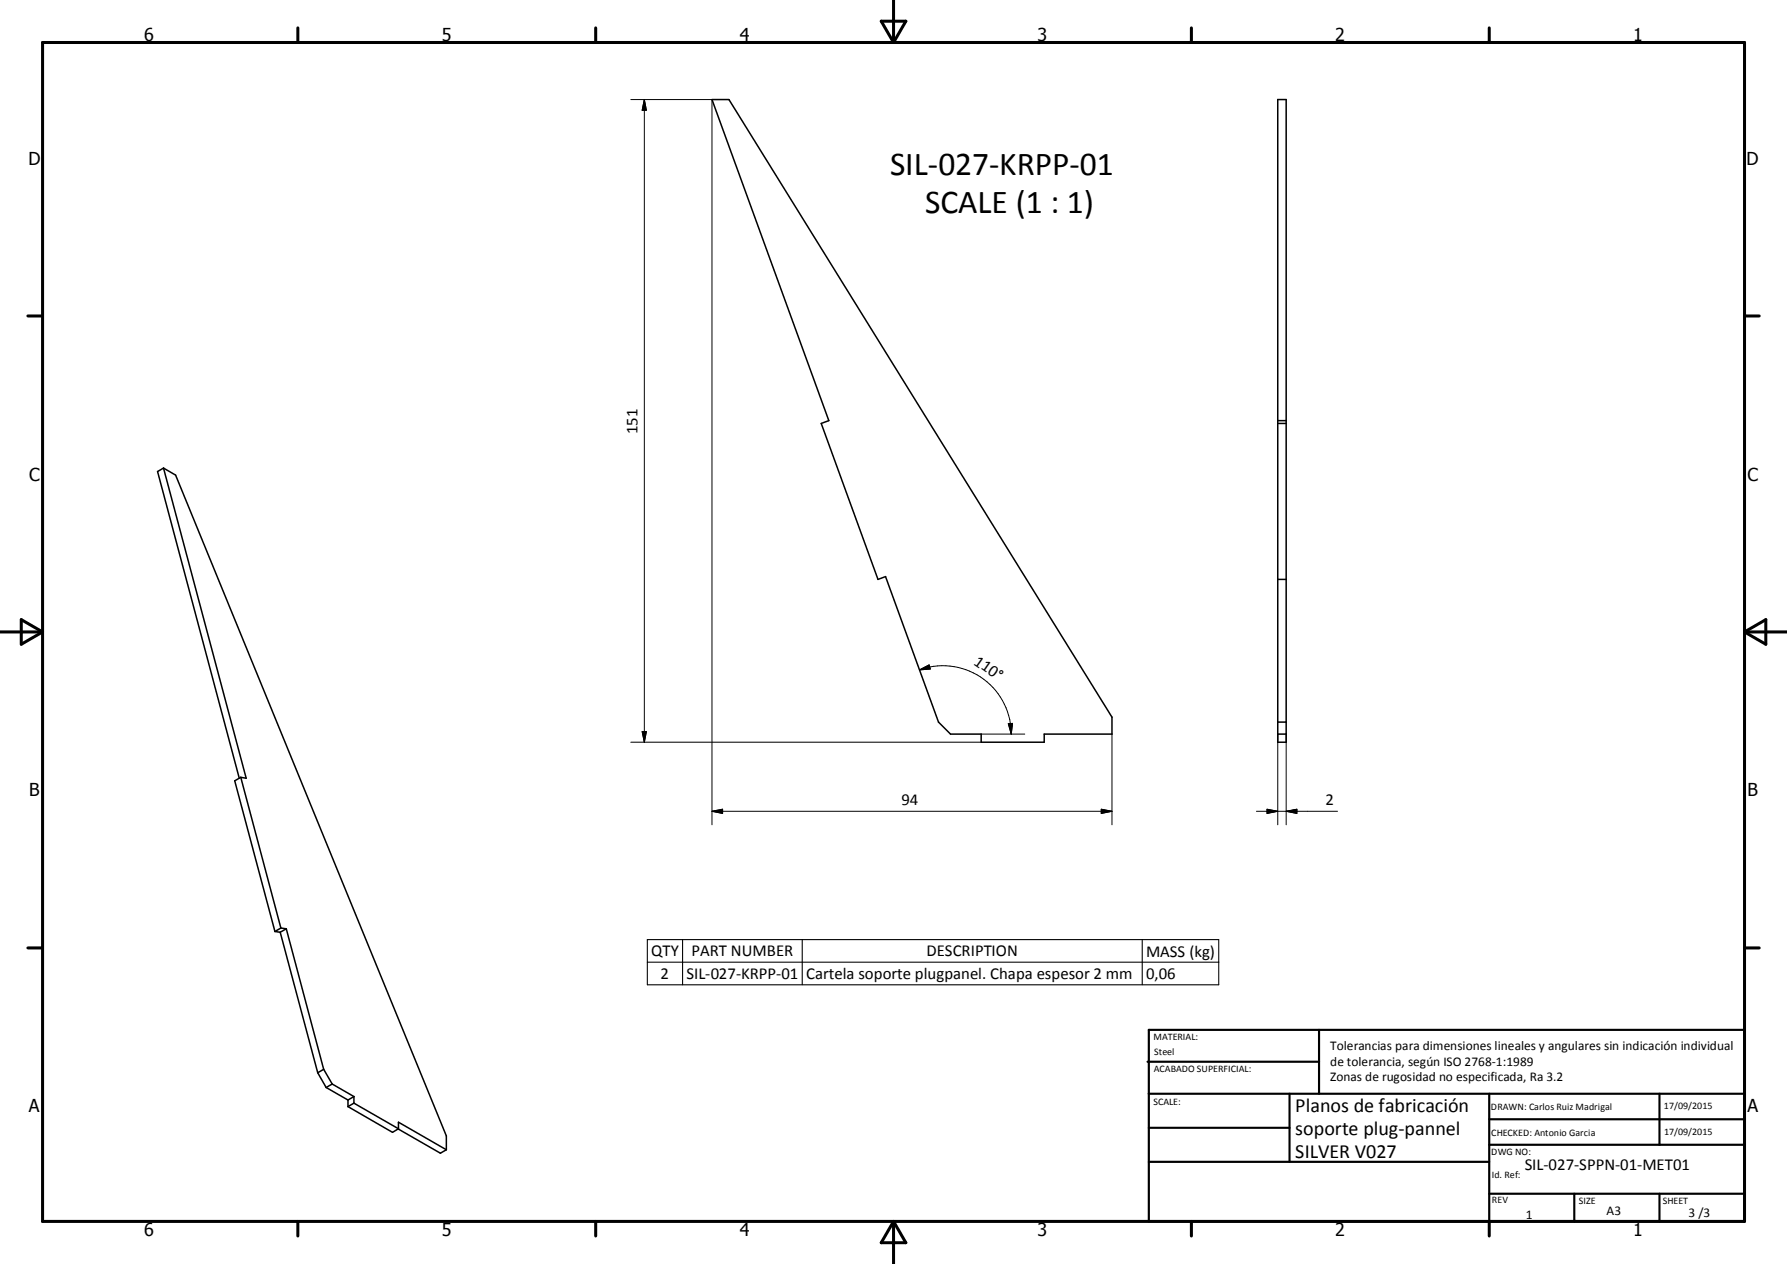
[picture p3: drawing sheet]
<svg xmlns="http://www.w3.org/2000/svg" width="420mm" height="297mm" viewBox="0 0 420 297" stroke-linecap="round" stroke-linejoin="round" font-family="sans-serif">
<g fill="none" stroke="#000" stroke-width=".36">
<path d="M167.3 23.4h4l90.1 145.1v4h-16v1.9h-14.8v-1.9h-7.2l-2.8-2.8-12.5-34.2-1.7 .6-13.4-36.6 1.8-.7zM300.3 23.4h2v151h-2zM300.3 99.5h2M300.3 98.8h2M38.4 110l2.9 1.6 63.6 155.3v3.3M38.4 110l-1.4 .8 19.2 72.1M38.4 110l19.5 72.9-1.3-.2M300.3 136.1h2M300.3 172.5h2M300.3 169.7h2M56.6 182.7l9.4 35.4M56.6 182.7l-1.4 .8 9.4 35.4"/>
<path d="M64.6 218.9l1.3 .2M65.9 219.1l8.8 33M66 218.1l1.3 .1M66 218.1l-1.4 .8M67.3 218.2l8.8 33.1M67.3 218.2l-1.4 .9M74.7 252.1l2 3.4M76.1 251.3l2 3.4M76.1 251.3l-1.4 .8M76.7 255.5l5.1 3M78.1 254.7l5.1 3M78.1 254.7l-1.4 .8"/>
<path d="M81.8 258.5v1.5M83.2 259.2l10.5 6M83.2 259.2l-1.4 .8M83.2 257.7v1.5M83.2 257.7l-1.4 .8M81.8 260l10.5 6.1 1.4-.9M93.6 265.3l9.9 5.7 1.4-.8M93.7 265.2v-1.5l11.2 6.5"/>
</g>
<g fill="none" stroke="#000" stroke-width=".71">
<path d="M10 10h400v277h-400zM70 6.6v3.4M140 6.6v3.4M207.1 5h5.8l-2.9 5zM210 0v10M280 6.6v3.4M350 6.6v3.4M6.6 74.2h3.4M410 74.2h3.5M0 148.5h10M5 145.6l5 2.9-5 2.9zM410 148.5h10.1"/>
<path d="M410 148.5l5.1-2.9v5.8zM6.6 222.7h3.4M410 222.7h3.5M70 287v3.4M140 287v3.4M210 287v10M210 287l2.9 5h-5.8zM280 287v3.4M350 287v3.4"/>
</g>
<g fill="none" stroke="#000" stroke-width=".51">
<path d="M269.7 249.5h40.3M270 242h140v45h-140zM270 257h140M303.1 257v16M310 242v15M350 257v30M390.1 257v12M270 265h33.1M270 273h80M350 269h60M350 263h60M350 280.5h60"/>
<path d="M370 280.5v6.5M390.1 280.5v6.5"/>
</g>
<path d="M152.2 220.8h134.3v10.6h-134.3zM152.2 226.1h134.3M160.4 220.8v10.6M188.6 220.8v10.6M268.5 220.8v10.6" fill="none" stroke="#000" stroke-width=".25"/>
<g fill="none" stroke="#000" stroke-width=".24">
<path d="M148.3 23.4h19v170.4M151.4 23.4v151M151.4 23.4l.5 2.5h-1zM216.1 157.4a16 16 0 0 1 21.6 15.1M216.1 157.4l2.3-1.2 .3 1zM148.3 174.4h82.3M150.9 171.9h1l-.5 2.5zM230.6 172.5h10.3M237 170.1l1-.1-.3 2.5zM261.4 172.5v21.3M300.3 172.5v21.3M302.3 172.5v21.3"/>
<path d="M167.3 190.6h94.1M167.3 190.6l2.5-.4v.9zM258.9 190.2l2.5 .4-2.5 .5zM295.3 190.6h19.1M297.8 190.2l2.5 .4-2.5 .5zM302.3 190.6l2.5-.4v.9z"/>
</g>
<path d="M151.4 23.4l.5 2.5h-1zM216.1 157.4l2.3-1.2 .3 1zM150.9 171.9h1l-.5 2.5zM237 170.1l1-.1-.3 2.5zM167.3 190.6l2.5-.4v.9zM258.9 190.2l2.5 .4-2.5 .5zM297.8 190.2l2.5 .4-2.5 .5zM302.3 190.6l2.5-.4v.9z" fill="#000" stroke="#000" stroke-width=".24"/>
<g font-size="7.9">
<text x="209.2" y="41.1">SIL-027-KRPP-01</text>
<text x="217.4" y="50">SCALE (1 : 1)</text>
</g>
<g font-size="4.7">
<text x="304.5" y="261.2">Planos de fabricación</text>
<text x="304.5" y="266.6">soporte plug-pannel</text>
<text x="304.5" y="272">SILVER V027</text>
</g>
<g font-size="4.2">
<text x="33.9" y="9.6">6</text>
<text x="103.9" y="9.6">5</text>
<text x="173.9" y="9.6">4</text>
<text x="243.8" y="9.6">3</text>
<text x="313.9" y="9.6">2</text>
<text x="383.9" y="9.6">1</text>
<text x="6.7" y="38.7">D</text>
<text x="410.5" y="38.7">D</text>
<text x="6.9" y="112.9">C</text>
<text x="410.7" y="112.9">C</text>
<text x="6.9" y="187.1">B</text>
<text x="410.7" y="187.1">B</text>
<text x="6.8" y="261.4">A</text>
<text x="410.7" y="261.4">A</text>
<text x="33.9" y="290.4">6</text>
<text x="103.9" y="290.4">5</text>
<text x="173.9" y="290.4">4</text>
<text x="243.8" y="290.4">3</text>
<text x="313.9" y="290.4">2</text>
<text x="383.9" y="290.4">1</text>
</g>
<g font-size="3.9">
<text x="149.9" y="102" transform="rotate(-90 149.9 102)">151</text>
<text x="228.7" y="156" transform="rotate(35 228.7 156)">110°</text>
<text x="211.9" y="189.1">94</text>
<text x="311.6" y="189.1">2</text>
<text x="153.1" y="224.7">QTY</text>
<text x="162.6" y="224.7">PART NUMBER</text>
<text x="217.8" y="224.7">DESCRIPTION</text>
<text x="269.4" y="224.8">MASS (kg)</text>
<text x="155.3" y="230">2</text>
<text x="161.4" y="230">SIL-027-KRPP-01</text>
<text x="189.5" y="230.1">Cartela soporte plugpanel. Chapa espesor 2 mm</text>
<text x="269.4" y="230">0,06</text>
<text x="358.4" y="274.9">SIL-027-SPPN-01-MET01</text>
</g>
<g font-size="3.1">
<text x="312.7" y="246.8">Tolerancias para dimensiones lineales y angulares sin indicación individual</text>
<text x="312.7" y="250.4">de tolerancia, según ISO 2768-1:1989</text>
<text x="312.7" y="254">Zonas de rugosidad no especificada, Ra 3.2</text>
<text x="358.6" y="286.5">1</text>
<text x="377.6" y="285.6">A3</text>
<text x="396.9" y="285.9">3 /3</text>
</g>
<g font-size="2.4">
<text x="271.1" y="244.4">MATERIAL:</text>
<text x="271.2" y="252">ACABADO SUPERFICIAL:</text>
<text x="271.3" y="248">Steel</text>
<text x="271.1" y="259.7">SCALE:</text>
<text x="350.4" y="260.8">DRAWN: Carlos Ruiz Madrigal</text>
<text x="391.1" y="260.6">17/09/2015</text>
<text x="350.5" y="267">CHECKED: Antonio Garcia</text>
<text x="391.2" y="266.7">17/09/2015</text>
<text x="350.5" y="271.4">DWG NO:</text>
<text x="350.7" y="276.9">Id. Ref:</text>
<text x="350.7" y="282.8">REV</text>
<text x="371.1" y="282.9">SIZE</text>
<text x="390.8" y="283">SHEET</text>
</g>
</svg>
